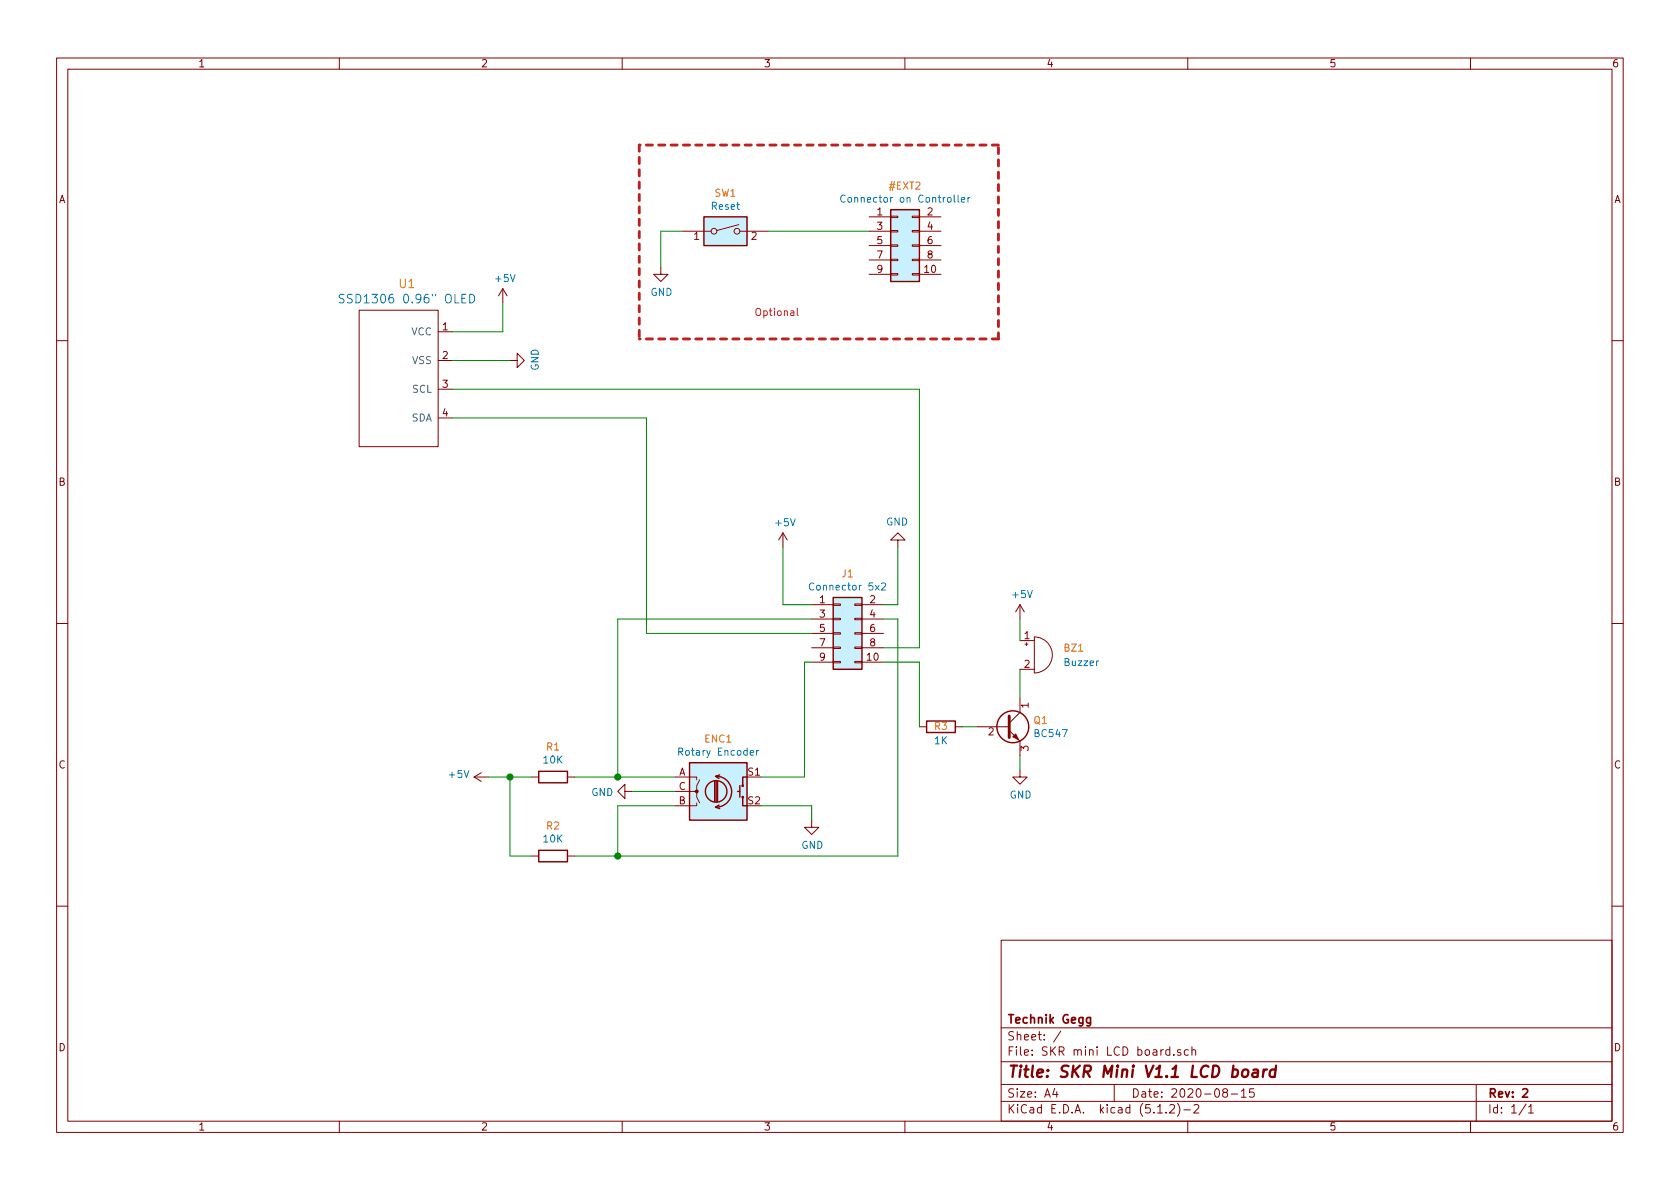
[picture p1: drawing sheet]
EESchema Schematic File Version 4
LIBS:SKR mini LCD board-cache
EELAYER 29 0
EELAYER END
$Descr A4 11693 8268
encoding utf-8
Sheet 1 1
Title "SKR Mini V1.1 LCD board"
Date "2020-08-15"
Rev "2"
Comp "Technik Gegg"
Comment1 ""
Comment2 ""
Comment3 ""
Comment4 ""
$EndDescr
$Comp
L SKR-mini-LCD-board-rescue:SSD1306-SSD1306_OLED-0.91-128x32 U1
U 1 1
P 3150 3550
F 0 "U1" V 1563 3867 60  0000 C CNN
F 1 "SSD1306 0.96\" OLED" V 1669 3867 60  0000 C CNN
F 2 "Connector_PinHeader_2.54mm:PinHeader_1x04_P2.54mm_Vertical" H 3150 3550 60  0001 C CNN
F 3 "" H 3150 3550 60  0001 C CNN
	1    3150 3550
	0    -1   1    0   
$EndComp
$Comp
L Device:Rotary_Encoder_Switch ENC1
U 1 1
P 5000 5500
F 0 "ENC1" H 5000 5867 50  0000 C CNN
F 1 "Rotary Encoder" H 5000 5776 50  0000 C CNN
F 2 "Rotary_Encoder:RotaryEncoder_Alps_EC11E-Switch_Vertical_H20mm_CircularMountingHoles" H 4850 5660 50  0001 C CNN
F 3 "~" H 5000 5760 50  0001 C CNN
	1    5000 5500
	1    0    0    -1  
$EndComp
$Comp
L Connector_Generic:Conn_02x05_Odd_Even J1
U 1 1
P 5850 4400
F 0 "J1" H 5900 4817 50  0000 C CNN
F 1 "Connector 5x2" H 5900 4726 50  0000 C CNN
F 2 "Connector_PinSocket_2.54mm:PinSocket_2x05_P2.54mm_Vertical" H 5850 4400 50  0001 C CNN
F 3 "~" H 5850 4400 50  0001 C CNN
	1    5850 4400
	1    0    0    -1  
$EndComp
$Comp
L Device:R R1
U 1 1
P 3850 5400
F 0 "R1" V 4057 5400 50  0000 C CNN
F 1 "10K" V 3966 5400 50  0000 C CNN
F 2 "Resistor_THT:R_Axial_DIN0207_L6.3mm_D2.5mm_P10.16mm_Horizontal" V 3780 5400 50  0001 C CNN
F 3 "~" H 3850 5400 50  0001 C CNN
	1    3850 5400
	0    -1   -1   0   
$EndComp
$Comp
L Device:Buzzer BZ1
U 1 1
P 7200 4550
F 0 "BZ1" H 7400 4600 50  0000 L CNN
F 1 "Buzzer" H 7400 4500 50  0000 L CNN
F 2 "Buzzer_Beeper:Buzzer_12x9.5RM7.6" V 7175 4650 50  0001 C CNN
F 3 "~" V 7175 4650 50  0001 C CNN
	1    7200 4550
	1    0    0    -1  
$EndComp
$Comp
L Switch:SW_DIP_x01 SW1
U 1 1
P 5050 1600
F 0 "SW1" H 5050 1867 50  0000 C CNN
F 1 "Reset" H 5050 1776 50  0000 C CNN
F 2 "Button_Switch_THT:SW_PUSH_6mm_H7.3mm" H 5050 1600 50  0001 C CNN
F 3 "~" H 5050 1600 50  0001 C CNN
	1    5050 1600
	1    0    0    -1  
$EndComp
$Comp
L power:+5V #PWR0101
U 1 1
P 3400 5400
F 0 "#PWR0101" H 3400 5250 50  0001 C CNN
F 1 "+5V" V 3415 5528 50  0000 L CNN
F 2 "" H 3400 5400 50  0001 C CNN
F 3 "" H 3400 5400 50  0001 C CNN
	1    3400 5400
	0    -1   -1   0   
$EndComp
$Comp
L power:+5V #PWR0102
U 1 1
P 5450 3800
F 0 "#PWR0102" H 5450 3650 50  0001 C CNN
F 1 "+5V" H 5465 3973 50  0000 C CNN
F 2 "" H 5450 3800 50  0001 C CNN
F 3 "" H 5450 3800 50  0001 C CNN
	1    5450 3800
	1    0    0    -1  
$EndComp
$Comp
L power:+5V #PWR0103
U 1 1
P 3500 2100
F 0 "#PWR0103" H 3500 1950 50  0001 C CNN
F 1 "+5V" H 3515 2273 50  0000 C CNN
F 2 "" H 3500 2100 50  0001 C CNN
F 3 "" H 3500 2100 50  0001 C CNN
	1    3500 2100
	1    0    0    -1  
$EndComp
$Comp
L power:GND #PWR0104
U 1 1
P 4600 1850
F 0 "#PWR0104" H 4600 1600 50  0001 C CNN
F 1 "GND" H 4605 1677 50  0000 C CNN
F 2 "" H 4600 1850 50  0001 C CNN
F 3 "" H 4600 1850 50  0001 C CNN
	1    4600 1850
	1    0    0    -1  
$EndComp
$Comp
L power:GND #PWR0105
U 1 1
P 3550 2500
F 0 "#PWR0105" H 3550 2250 50  0001 C CNN
F 1 "GND" H 3555 2327 50  0000 C CNN
F 2 "" H 3550 2500 50  0001 C CNN
F 3 "" H 3550 2500 50  0001 C CNN
	1    3550 2500
	0    -1   -1   0   
$EndComp
$Comp
L power:GND #PWR0106
U 1 1
P 5650 5700
F 0 "#PWR0106" H 5650 5450 50  0001 C CNN
F 1 "GND" H 5655 5527 50  0000 C CNN
F 2 "" H 5650 5700 50  0001 C CNN
F 3 "" H 5650 5700 50  0001 C CNN
	1    5650 5700
	1    0    0    -1  
$EndComp
$Comp
L power:GND #PWR0107
U 1 1
P 7100 5350
F 0 "#PWR0107" H 7100 5100 50  0001 C CNN
F 1 "GND" H 7105 5177 50  0000 C CNN
F 2 "" H 7100 5350 50  0001 C CNN
F 3 "" H 7100 5350 50  0001 C CNN
	1    7100 5350
	1    0    0    -1  
$EndComp
Wire Wire Line
	5650 4200 5450 4200
Wire Wire Line
	5450 4200 5450 3800
Wire Wire Line
	3150 2300 3500 2300
Wire Wire Line
	3500 2300 3500 2100
Wire Wire Line
	3150 2500 3550 2500
Wire Wire Line
	4750 1600 4600 1600
Wire Wire Line
	4600 1600 4600 1850
Wire Wire Line
	7100 5250 7100 5350
$Comp
L power:GND #PWR0108
U 1 1
P 6250 3800
F 0 "#PWR0108" H 6250 3550 50  0001 C CNN
F 1 "GND" H 6255 3627 50  0000 C CNN
F 2 "" H 6250 3800 50  0001 C CNN
F 3 "" H 6250 3800 50  0001 C CNN
	1    6250 3800
	-1   0    0    1   
$EndComp
Wire Wire Line
	6150 4200 6250 4200
Wire Wire Line
	4700 5500 4400 5500
Wire Wire Line
	4700 5400 4300 5400
Wire Wire Line
	5300 5600 5650 5600
Wire Wire Line
	5650 5600 5650 5700
Wire Wire Line
	5650 4600 5600 4600
Wire Wire Line
	5600 4600 5600 5400
Wire Wire Line
	5600 5400 5300 5400
Wire Wire Line
	5650 4300 4300 4300
Wire Wire Line
	4300 4300 4300 5400
Connection ~ 4300 5400
Wire Wire Line
	4300 5400 4000 5400
Wire Wire Line
	5650 4400 4500 4400
Wire Wire Line
	6400 4500 6150 4500
$Comp
L Device:R R2
U 1 1
P 3850 5950
F 0 "R2" V 4057 5950 50  0000 C CNN
F 1 "10K" V 3966 5950 50  0000 C CNN
F 2 "Resistor_THT:R_Axial_DIN0207_L6.3mm_D2.5mm_P10.16mm_Horizontal" V 3780 5950 50  0001 C CNN
F 3 "~" H 3850 5950 50  0001 C CNN
	1    3850 5950
	0    -1   -1   0   
$EndComp
Wire Wire Line
	4000 5950 4300 5950
Wire Wire Line
	4300 5600 4300 5950
$Comp
L power:GND #PWR0109
U 1 1
P 4400 5500
F 0 "#PWR0109" H 4400 5250 50  0001 C CNN
F 1 "GND" V 4405 5372 50  0000 R CNN
F 2 "" H 4400 5500 50  0001 C CNN
F 3 "" H 4400 5500 50  0001 C CNN
	1    4400 5500
	0    1    1    0   
$EndComp
$Comp
L Connector_Generic:Conn_02x05_Odd_Even #EXT2
U 1 1
P 6250 1700
F 0 "#EXT2" H 6300 2117 50  0000 C CNN
F 1 "Connector on Controller" H 6300 2026 50  0000 C CNN
F 2 "" H 6250 1700 50  0001 C CNN
F 3 "~" H 6250 1700 50  0001 C CNN
	1    6250 1700
	1    0    0    -1  
$EndComp
Wire Wire Line
	5350 1600 6050 1600
Text Notes 5250 2200 0    50   ~ 0
Optional\n
Wire Notes Line width 20
	6950 2350 6950 1000
Wire Notes Line width 20
	6950 1000 4450 1000
Wire Notes Line width 20
	4450 1000 4450 2350
Wire Notes Line width 20
	6950 2350 4450 2350
Wire Wire Line
	6400 2700 6400 4500
Wire Wire Line
	3150 2700 6400 2700
Wire Wire Line
	4500 4400 4500 2900
Wire Wire Line
	4500 2900 3150 2900
Wire Wire Line
	3550 5400 3700 5400
Wire Wire Line
	3550 5950 3700 5950
Wire Wire Line
	4300 5600 4700 5600
Connection ~ 4300 5950
Wire Wire Line
	4300 5950 6250 5950
Wire Wire Line
	6250 3800 6250 4200
Wire Wire Line
	3400 5400 3550 5400
Connection ~ 3550 5400
Wire Wire Line
	3550 5400 3550 5950
$Comp
L power:+5V #PWR?
U 1 1
P 7100 4300
F 0 "#PWR?" H 7100 4150 50  0001 C CNN
F 1 "+5V" H 7115 4473 50  0000 C CNN
F 2 "" H 7100 4300 50  0001 C CNN
F 3 "" H 7100 4300 50  0001 C CNN
	1    7100 4300
	1    0    0    -1  
$EndComp
Wire Wire Line
	7100 4300 7100 4450
$Comp
L Device:R R3
U 1 1
P 6550 5050
F 0 "R3" V 6550 5050 50  0000 C CNN
F 1 "1K" V 6450 5050 50  0000 C CNN
F 2 "Resistor_THT:R_Axial_DIN0207_L6.3mm_D2.5mm_P10.16mm_Horizontal" V 6480 5050 50  0001 C CNN
F 3 "~" H 6550 5050 50  0001 C CNN
	1    6550 5050
	0    -1   -1   0   
$EndComp
$Comp
L Transistor_BJT:BC547 Q1
U 1 1
P 7000 5050
F 0 "Q1" H 7191 5096 50  0000 L CNN
F 1 "BC547" H 7191 5005 50  0000 L CNN
F 2 "Package_TO_SOT_THT:TO-92_Inline" H 7200 4975 50  0001 L CIN
F 3 "http://www.fairchildsemi.com/ds/BC/BC547.pdf" H 7000 5050 50  0001 L CNN
	1    7000 5050
	1    0    0    -1  
$EndComp
Wire Wire Line
	7100 4650 7100 4850
Wire Wire Line
	6700 5050 6800 5050
Wire Wire Line
	6150 4300 6250 4300
Wire Wire Line
	6250 4300 6250 5950
Wire Wire Line
	6150 4600 6400 4600
Wire Wire Line
	6400 4600 6400 5050
$EndSCHEMATC
